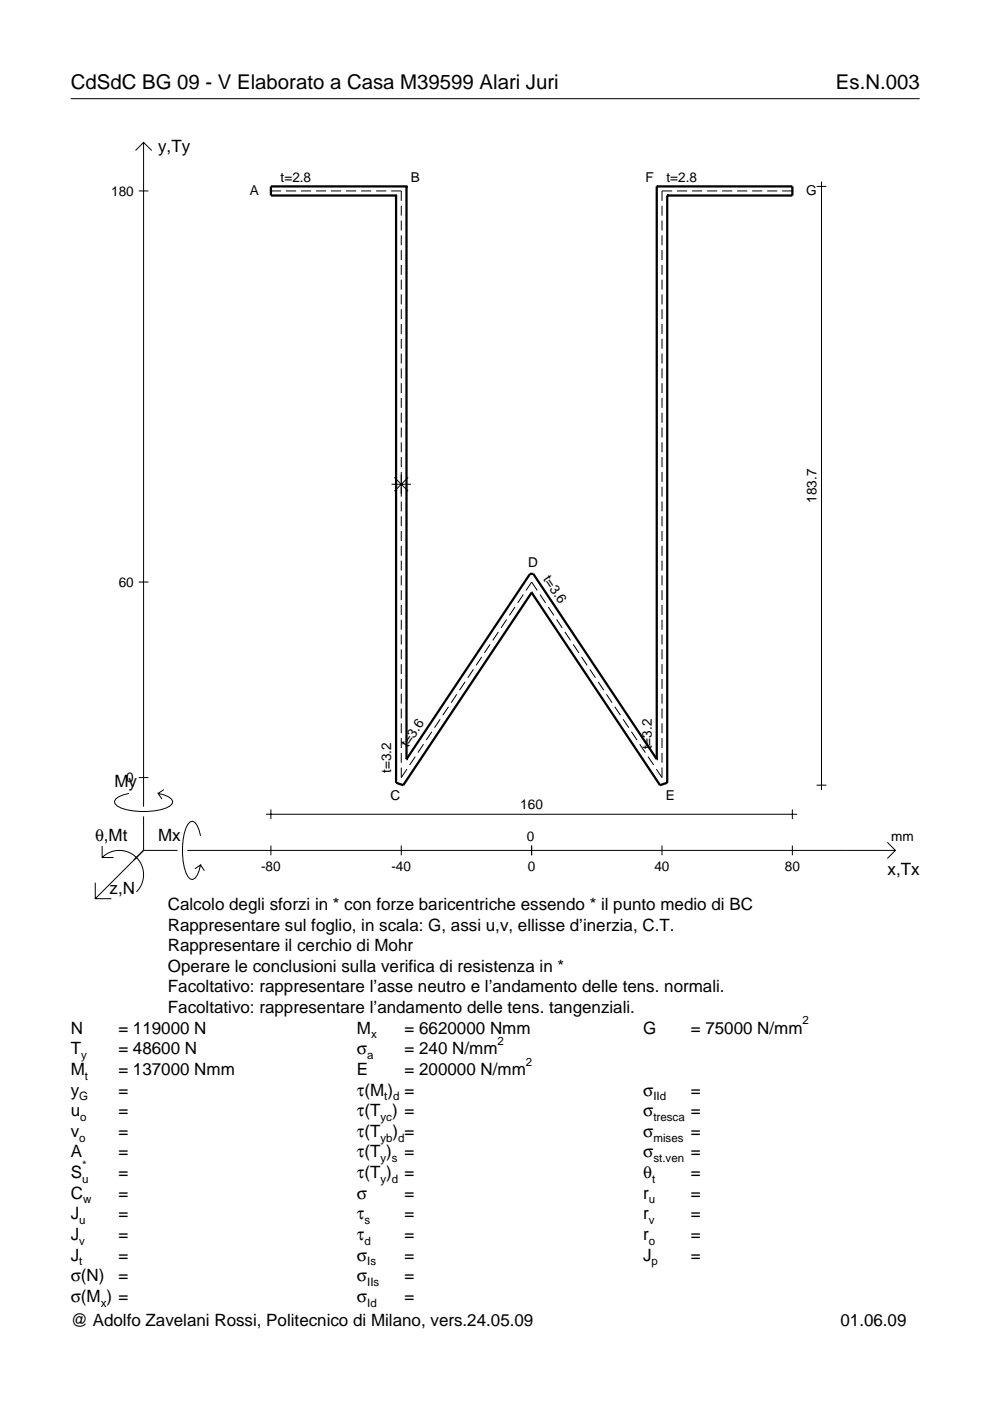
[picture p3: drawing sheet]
<svg xmlns="http://www.w3.org/2000/svg" width="210mm" height="297mm" viewBox="0 0 210 297" stroke-linecap="round" stroke-linejoin="round" font-family="sans-serif">
<g fill="none" stroke="#000" stroke-width=".21">
<path d="M15 20.9h180M28.7 31.9l1.7-1.7 1.8 1.7M30.4 30.2v140.8M173.1 39.5h2.1M174.2 38.5v129M29.4 40.5h2.1M57.4 40.5h2.2M60.6 40.5h2.2M63.8 40.5h2.2M67 40.5h2.2M70.2 40.5h2.1M73.4 40.5h2.1"/>
<path d="M76.6 40.5h2.1M79.7 40.5h2.2M82.9 40.5h2.2v2.1M85.1 43.6v2.1M85.1 46.8v2.1M85.1 49.9v2.1M85.1 53v2.1M85.1 56.2v2.1M85.1 59.3v2.1M140.4 43.6v2.1M140.4 46.8v2.1M140.4 49.9v2.1"/>
<path d="M140.4 53v2.1M140.4 56.2v2.1M140.4 59.3v2.1M142.5 40.5h-2.1v2.1M143.5 40.5h2.2M146.7 40.5h2.2M149.9 40.5h2.2M153.1 40.5h2.2M156.3 40.5h2.1M159.5 40.5h2.1M162.7 40.5h2.1M165.8 40.5h2.2"/>
<path d="M85.1 62.4v2.1M85.1 65.6v2.1M85.1 68.7v2.1M85.1 71.8v2.1M85.1 75v2.1M85.1 78.1v2.1M140.4 62.4v2.1M140.4 65.6v2.1M140.4 68.7v2.1M140.4 71.8v2.1M140.4 75v2.1M140.4 78.1v2.1"/>
<path d="M85.1 81.2v2.2M85.1 84.4v2.1M85.1 87.5v2.1M85.1 90.6v2.2M85.1 93.8v2.1M85.1 96.9v2.1M140.4 81.2v2.2M140.4 84.4v2.1M140.4 87.5v2.1M140.4 90.6v2.2M140.4 93.8v2.1M140.4 96.9v2.1"/>
<path d="M83 102.7h4.1M83.6 101.2l2.9 2.9M85.1 100.1v5.2M85.1 106.3v2.1M85.1 109.5v2.1M85.1 112.6v2.1M85.1 115.7v2.1M85.1 118.9v2.1M86.5 101.2l-2.9 2.9M140.4 100.1v2.1M140.4 103.2v2.1M140.4 106.3v2.1"/>
<path d="M140.4 109.5v2.1M140.4 112.6v2.1M140.4 115.7v2.1M140.4 118.9v2.1M29.4 123.4h2.1M85.1 122v2.1M85.1 125.1v2.1M85.1 128.3v2.1M85.1 131.4v2.1M85.1 134.5v2.1M85.1 137.7v2.1M102.1 139.3l-1.2 1.8"/>
<path d="M103.9 136.6l-1.2 1.8M105.7 134l-1.2 1.8M107.4 131.3l-1.2 1.8M109.2 128.7l-1.2 1.8M111 126l-1.2 1.8M111.5 125.2l1.2-1.8 1.2 1.8M114.5 126l1.2 1.8M116.2 128.7l1.2 1.8M118 131.3l1.2 1.8M119.8 134l1.2 1.8M121.5 136.6l1.2 1.8M123.3 139.3l1.2 1.8"/>
<path d="M140.4 122v2.1M140.4 125.1v2.1M140.4 128.3v2.1M140.4 131.4v2.1M140.4 134.5v2.1M140.4 137.7v2.1M85.1 140.8v2.1M85.1 143.9v2.2M85.1 147.1v2.1M85.1 150.2v2.1M85.1 153.4v2.1M85.1 156.5v2.1"/>
<path d="M85.1 159.6v2.1M89.8 157.8l-1.2 1.8M91.6 155.1l-1.2 1.8M93.3 152.5l-1.2 1.8M95.1 149.9l-1.2 1.7M96.8 147.2l-1.1 1.8M98.6 144.6l-1.2 1.7M100.4 141.9l-1.2 1.8M125.1 141.9l1.2 1.8M126.8 144.6l1.2 1.7M128.6 147.2l1.2 1.8M130.3 149.9l1.2 1.7"/>
<path d="M132.1 152.5l1.2 1.8M133.9 155.1l1.2 1.8M135.6 157.8l1.2 1.8M140.4 140.8v2.1M140.4 143.9v2.2M140.4 147.1v2.1M140.4 150.2v2.1M140.4 153.4v2.1M140.4 156.5v2.1M140.4 159.6v2.1M21.7 179.4v2.4h2.4M27.3 168.2a3.6 3.6 0 0 0-3 1.7l.1 .5a5.6 5.6 0 0 0 3.8 1.5 13.4 13.4 0 0 0 7.8-1l.5-.5 .1-.5a3.6 3.6 0 0 0-3.1-1.7l.8 1.2"/>
<path d="M29.4 164.9h2.1M30.4 173.1v7.2M34.7 167.4l-1.2 .8M42.5 177.2a3.6 3.6 0 0 0-1.7-3.1l-.5 .2a5.7 5.7 0 0 0-1.5 3.7 13.3 13.3 0 0 0 1 7.9l.5 .5 .5 .1a3.6 3.6 0 0 0 1.7-3.1l-1.2 .8M56.4 172.6h112.6M57.4 171.6v2.1M57.4 179.3v2M85.1 162.8v2.1l1.2-1.8M85.1 179.3v2M88 160.4l-1.2 1.8M112.7 179.3v2M137.4 160.4l1.2 1.8"/>
<path d="M140.4 162.8v2.1l-1.2-1.8M140.4 179.3v2M168 171.6v2.1M168 179.3v2M173.1 166.5h2.1M188.1 178.6l1.7 1.7-1.7 1.7M20.2 187.2v3.3h3.4M21.7 181.8a5.1 5.1 0 0 1 7.2 0 5.1 5.1 0 0 1 0 7.3M30.4 180.3l-10.2 10.2M30.4 180.3h7.2M39.7 180.3h150.1M42.5 183.4l.8 1.2"/>
</g>
<g fill="none" stroke="#000" stroke-width=".48">
<path d="M86.2 39.5h.1M86.2 39.5h-28.8v2h26.6M86.2 39.5v121.5M139.2 39.5h.1M139.2 39.5h28.8v2h-26.5M139.2 39.5v121.5M84 41.5h.1M84 41.5v124.5l1.5 .5 27.2-40.9M141.5 41.5h.1M141.5 41.5v124.5l-1.6 .5-27.2-40.9M112.7 125.6h.1M86.2 161h.1"/>
<path d="M86.2 161l26.2-39.3h.7l26.1 39.3M139.2 161h.1"/>
</g>
<g font-size="4.3">
<text x="15" y="18.9">CdSdC BG 09 - V Elaborato a Casa M39599 Alari Juri</text>
<text x="177.2" y="18.9">Es.N.003</text>
</g>
<g font-size="3.6">
<text x="33.5" y="32.3">y,Ty</text>
<text x="24.3" y="166.9">My</text>
<text x="20.1" y="178.2">θ,Mt</text>
<text x="33.5" y="178.2">Mx</text>
<text x="188.2" y="185.5">x,Tx</text>
<text x="23.2" y="189.6">z,N</text>
<text x="35.6" y="192.9">Calcolo degli sforzi in * con forze baricentriche essendo * il punto medio di BC</text>
<text x="35.6" y="197.3">Rappresentare sul foglio, in scala: G, assi u,v, ellisse d’inerzia, C.T.</text>
<text x="35.6" y="201.7">Rappresentare il cerchio di Mohr</text>
<text x="35.6" y="206">Operare le conclusioni sulla verifica di resistenza in *</text>
<text x="35.6" y="210.4">Facoltativo: rappresentare l’asse neutro e l’andamento delle tens. normali.</text>
<text x="35.6" y="214.8">Facoltativo: rappresentare l’andamento delle tens. tangenziali.</text>
<text x="15" y="219.2">N</text>
<text x="25.1" y="219.2">= 119000 N</text>
<text x="75.7" y="219.2">M</text>
<text x="85.8" y="219.2">= 6620000 Nmm</text>
<text x="136.4" y="219.2">G</text>
<text x="146.5" y="219.2">= 75000 N/mm</text>
<text x="15" y="223.5">T</text>
<text x="15" y="227.9">M</text>
<text x="25.1" y="223.5">= 48600 N</text>
<text x="25.1" y="227.9">= 137000 Nmm</text>
<text x="75.7" y="223.5">σ</text>
<text x="75.7" y="227.9">E</text>
<text x="85.8" y="223.5">= 240 N/mm</text>
<text x="85.8" y="227.9">= 200000 N/mm</text>
<text x="15" y="232.3">y</text>
<text x="25.1" y="232.3">=</text>
<text x="75.7" y="232.3">τ(M ) =</text>
<text x="136.4" y="232.3">σ</text>
<text x="146.5" y="232.3">=</text>
<text x="15" y="236.7">u</text>
<text x="25.1" y="236.7">=</text>
<text x="75.7" y="236.7">τ(T ) =</text>
<text x="136.4" y="236.7">σ</text>
<text x="146.5" y="236.7">=</text>
<text x="15" y="241">v</text>
<text x="15" y="245.4">A</text>
<text x="25.1" y="241">=</text>
<text x="25.1" y="245.4">=</text>
<text x="75.7" y="245.4">τ(T )</text>
<text x="75.7" y="241">τ(T</text>
<text x="83.3" y="241">) =</text>
<text x="85.8" y="245.4">=</text>
<text x="136.4" y="241">σ</text>
<text x="136.4" y="245.4">σ</text>
<text x="146.5" y="241">=</text>
<text x="146.5" y="245.4">=</text>
<text x="15" y="249.8">S</text>
<text x="25.1" y="249.8">=</text>
<text x="75.7" y="249.8">τ(T )</text>
<text x="85.8" y="249.8">=</text>
<text x="136.4" y="249.8">θ</text>
<text x="146.5" y="249.8">=</text>
<text x="15" y="254.2">C</text>
<text x="25.1" y="254.2">=</text>
<text x="75.7" y="254.2">σ</text>
<text x="85.8" y="254.2">=</text>
<text x="136.4" y="254.2">r</text>
<text x="146.5" y="254.2">=</text>
<text x="15" y="258.5">J</text>
<text x="15" y="262.9">J</text>
<text x="25.1" y="258.5">=</text>
<text x="25.1" y="262.9">=</text>
<text x="75.7" y="258.5">τ</text>
<text x="75.7" y="262.9">τ</text>
<text x="85.8" y="258.5">=</text>
<text x="85.8" y="262.9">=</text>
<text x="136.4" y="258.5">r</text>
<text x="136.4" y="262.9">r</text>
<text x="146.5" y="258.5">=</text>
<text x="146.5" y="262.9">=</text>
<text x="15" y="267.3">J</text>
<text x="25.1" y="267.3">=</text>
<text x="75.7" y="267.3">σ</text>
<text x="85.8" y="267.3">=</text>
<text x="136.4" y="267.3">J</text>
<text x="146.5" y="267.3">=</text>
<text x="15" y="271.7">σ(N)</text>
<text x="25.1" y="271.7">=</text>
<text x="75.7" y="271.7">σ</text>
<text x="85.8" y="271.7">=</text>
<text x="15" y="281.2">@ Adolfo Zavelani Rossi, Politecnico di Milano, vers.24.05.09</text>
<text x="15" y="276">σ(M ) =</text>
<text x="75.7" y="276">σ</text>
<text x="85.8" y="276">=</text>
<text x="178.2" y="281.2">01.06.09</text>
</g>
<g font-size="2.9">
<text x="23.6" y="41.5">180</text>
<text x="53" y="41.4">A</text>
<text x="59.5" y="38.5">t=2.8</text>
<text x="87.1" y="38.6">B</text>
<text x="136.9" y="38.6">F</text>
<text x="141.3" y="38.5">t=2.8</text>
<text x="170.9" y="41.4">G</text>
<text x="173.1" y="106.6" transform="rotate(-90 173.1 106.6)">183.7</text>
<text x="25.2" y="124.4">60</text>
<text x="112" y="120.2">D</text>
<text x="115.1" y="122.8" transform="rotate(56 115.1 122.8)">t=3.6</text>
<text x="86.5" y="158.7" transform="rotate(-56 86.5 158.7)">t=3.6</text>
<text x="138.2" y="158.9" transform="rotate(-90 138.2 158.9)">t=3.2</text>
<text x="26.8" y="165.9">0</text>
<text x="82.9" y="163.9" transform="rotate(-90 82.9 163.9)">t=3.2</text>
<text x="82.8" y="169.5">C</text>
<text x="110.3" y="171.6">160</text>
<text x="141.2" y="169.5">E</text>
<text x="111.7" y="178.2">0</text>
<text x="189" y="178.2">mm</text>
<text x="55.4" y="184.7">-80</text>
<text x="83" y="184.7">-40</text>
<text x="111.9" y="184.7">0</text>
<text x="138.8" y="184.7">40</text>
<text x="166.4" y="184.7">80</text>
</g>
<g font-size="2.4">
<text x="78.7" y="220.2">x</text>
<text x="105.5" y="221.5">2</text>
<text x="170.2" y="217.2">2</text>
<text x="17.2" y="224.5">y</text>
<text x="77.9" y="224.5">a</text>
<text x="111.5" y="225.9">2</text>
<text x="16.8" y="233.3">G</text>
<text x="18" y="228.9">t</text>
<text x="81.5" y="233.3">t d</text>
<text x="138.5" y="233.3">IId</text>
<text x="17" y="237.7">o</text>
<text x="80.7" y="237.7">yc</text>
<text x="138.5" y="237.7">tresca</text>
<text x="16.8" y="242">o</text>
<text x="80.7" y="242">yb d</text>
<text x="138.5" y="242">mises</text>
<text x="17.4" y="250.8">u</text>
<text x="17.4" y="247.8">*</text>
<text x="80.7" y="246.4">y s</text>
<text x="80.7" y="250.8">y d</text>
<text x="138.2" y="250.8">t</text>
<text x="138.5" y="246.4">st.ven</text>
<text x="17.6" y="255.2">w</text>
<text x="137.6" y="255.2">u</text>
<text x="16.8" y="259.5">u</text>
<text x="16.8" y="263.9">v</text>
<text x="77.3" y="259.5">s</text>
<text x="77.3" y="263.9">d</text>
<text x="137.6" y="259.5">v</text>
<text x="137.6" y="263.9">o</text>
<text x="16.8" y="268.3">t</text>
<text x="77.9" y="268.3">Is</text>
<text x="138.2" y="268.3">p</text>
<text x="77.9" y="272.7">IIs</text>
<text x="21.4" y="277">x</text>
<text x="77.9" y="277">Id</text>
</g>
</svg>
